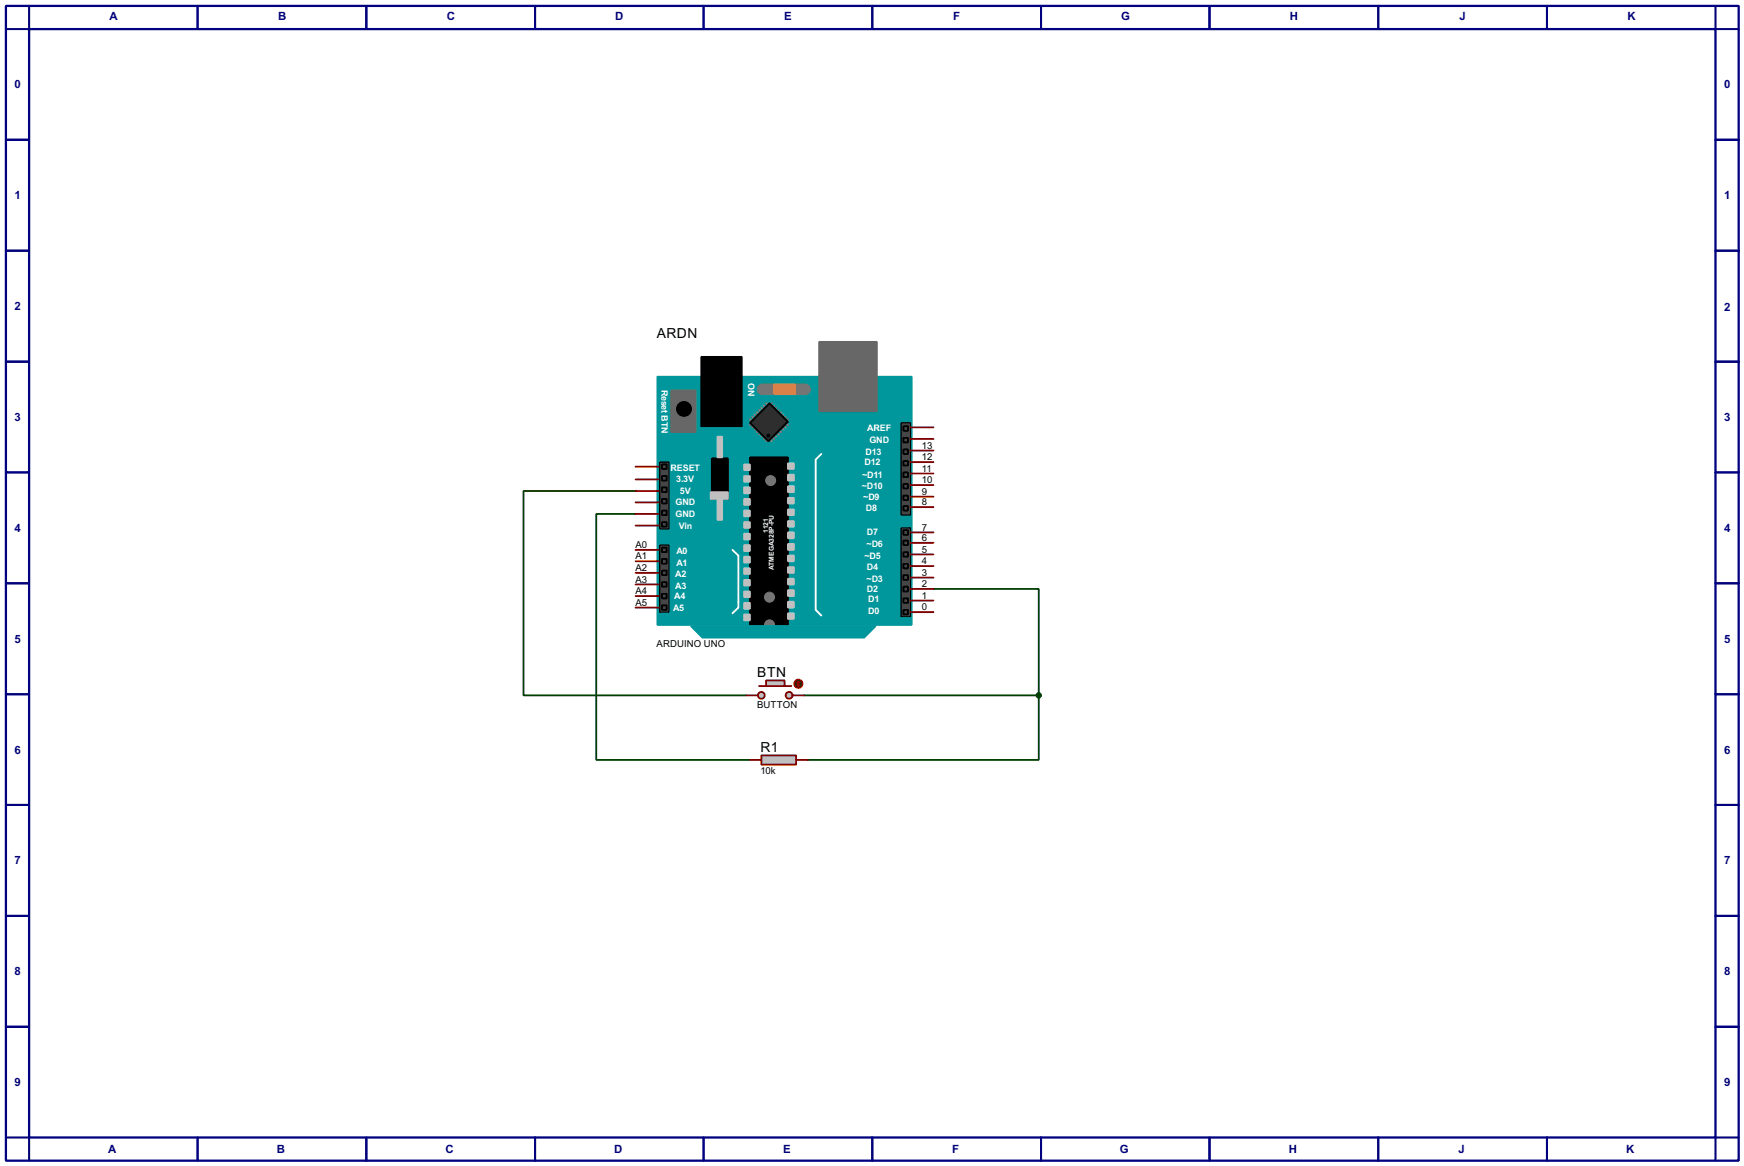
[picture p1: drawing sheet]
<svg xmlns="http://www.w3.org/2000/svg" width="383mm" height="256mm" viewBox="0 0 383 256" stroke-linecap="round" stroke-linejoin="round" font-family="sans-serif">
<path d="M1.3 1.3h381v254h-381zM6.4 6.4h370.8v243.8h-370.8z" fill="none" stroke="#000080" stroke-width=".5"/>
<g fill="none" stroke="#000080" stroke-width=".45">
<path d="M6.4 1.3v5.1h-5.1M43.5 1.3v5.1M80.6 1.3v5.1M117.7 1.3v5.1M154.7 1.3v5.1M191.8 1.3v5.1M228.9 1.3v5.1M266 1.3v5.1M303.1 1.3v5.1M340.2 1.3v5.1M377.2 1.3v5.1h5.1M1.3 30.8h5.1"/>
<path d="M377.2 30.8h5.1M1.3 55.2h5.1M377.2 55.2h5.1M1.3 79.6h5.1M377.2 79.6h5.1M1.3 103.9h5.1M377.2 103.9h5.1M1.3 128.3h5.1M377.2 128.3h5.1M1.3 152.7h5.1M377.2 152.7h5.1M1.3 177.1h5.1"/>
<path d="M377.2 177.1h5.1M1.3 201.5h5.1M377.2 201.5h5.1M1.3 225.9h5.1M377.2 225.9h5.1M1.3 250.2h5.1v5.1M43.5 250.2v5.1M80.6 250.2v5.1M117.7 250.2v5.1M154.7 250.2v5.1M191.8 250.2v5.1M228.9 250.2v5.1"/>
<path d="M266 250.2v5.1M303.1 250.2v5.1M340.2 250.2v5.1M382.3 250.2h-5.1v5.1"/>
</g>
<path d="M139.8 108h-24.7v45h49M139.8 113.1h-8.7v54.1h33.8M205.3 129.6h23.1v23.4M176.8 153h51.6M228.4 153v14.2h-50.8" fill="none" stroke="#004000" stroke-width=".4"/>
<path d="M144.6 82.9h55.9v54.6h-55.9z" fill="#00979c" stroke="#00979c" stroke-width=".4"/>
<g fill="#686767" stroke="#686767" stroke-width=".4">
<path d="M180.1 75.2h12.7v15.3h-12.7z"/>
<path d="M147.6 85.9h5.4v9.2h-5.4z"/>
</g>
<path d="M154.2 78.5h8.9v15.3h-8.9zM156.5 100.9h3.6v8.9h-3.6zM164.9 100.6h8.4v36.9h-8.4z" fill="#000" stroke="#000" stroke-width=".4"/>
<path d="M180.6 99.9l-1.2 1.2v33.1l1.2 1.2M161.1 121l1.3 1.2v11.5l-1.3 1.2" fill="none" stroke="#fff" stroke-width=".4"/>
<g fill="#c0c0c0" stroke="#c0c0c0" stroke-width=".4">
<path d="M173.3 101.9h1.3v1.3h-1.3z"/>
<path d="M173.3 104.4h1.3v1.3h-1.3z"/>
<path d="M173.3 107h1.3v1.3h-1.3z"/>
<path d="M173.3 109.5h1.3v1.3h-1.3z"/>
<path d="M173.3 112.1h1.3v1.2h-1.3z"/>
<path d="M173.3 114.6h1.3v1.3h-1.3z"/>
<path d="M173.3 117.1h1.3v1.3h-1.3z"/>
<path d="M173.3 119.7h1.3v1.3h-1.3z"/>
<path d="M173.3 122.2h1.3v1.3h-1.3z"/>
<path d="M173.3 124.8h1.3v1.2h-1.3z"/>
<path d="M173.3 127.3h1.3v1.3h-1.3z"/>
<path d="M173.3 129.8h1.3v1.3h-1.3z"/>
<path d="M173.3 132.4h1.3v1.3h-1.3z"/>
<path d="M173.3 134.9h1.3v1.3h-1.3z"/>
<path d="M163.6 102.2h1.3v1.2h-1.3z"/>
<path d="M163.6 104.7h1.3v1.3h-1.3z"/>
<path d="M163.6 107.2h1.3v1.3h-1.3z"/>
<path d="M163.6 109.8h1.3v1.3h-1.3z"/>
<path d="M163.6 112.3h1.3v1.3h-1.3z"/>
<path d="M163.6 114.9h1.3v1.2h-1.3z"/>
<path d="M163.6 117.4h1.3v1.3h-1.3z"/>
<path d="M163.6 119.9h1.3v1.3h-1.3z"/>
<path d="M163.6 122.5h1.3v1.3h-1.3z"/>
<path d="M163.6 125h1.3v1.3h-1.3z"/>
<path d="M163.6 127.6h1.3v1.2h-1.3z"/>
<path d="M163.6 130.1h1.3v1.3h-1.3z"/>
<path d="M163.6 132.6h1.3v1.3h-1.3z"/>
<path d="M163.6 135.2h1.3v1.3h-1.3z"/>
<path d="M156.3 108.3h3.8v1.5h-3.8z"/>
<path d="M157.8 96.1h1v4.5h-1z"/>
<path d="M157.8 109.8h1v4.6h-1z"/>
</g>
<circle cx="150.4" cy="90" r="1.55" fill="#000" stroke="#000" stroke-width=".4"/>
<path d="M167.7 85.7h9.4" fill="none" stroke="#757575" stroke-width="2.6"/>
<path d="M170.2 84.6h4.6v2.1h-4.6z" fill="#ff8000" stroke="#ff8000" stroke-width=".4"/>
<g fill="none" stroke="#808080" stroke-width=".45">
<path d="M164.9 92.3l.5 .5M165.4 91.7l.5 .6M165.4 93l-.5 .5M165.9 91.2l.5 .5M165.9 93.5l-.5 .5M166.4 90.7l.5 .5M166.4 94l-.5 .5M166.9 90.2l.5 .5M166.9 94.5l-.5 .6M167.4 89.7l.5 .5M167.4 95.1l-.5 .5M167.9 89.2l.6 .5"/>
<path d="M167.9 95.6l-.5 .5M168.5 88.7l.5 .5M168.5 96.1l-.6 .5M169 96.6l-.5 .5M169.2 96.6l.5 .5M169.7 96.1l.5 .5M169.7 88.7l-.5 .5M170.2 95.6l.5 .5M170.2 89.2l-.5 .5M170.7 95.1l.6 .5M170.7 89.7l-.5 .5M171.3 94.5l.5 .6"/>
<path d="M171.3 90.2l-.6 .5M171.8 94l.5 .5M171.8 90.7l-.5 .5M172.3 93.5l.5 .5M172.3 91.2l-.5 .5M172.8 93l.5 .5M172.8 91.7l-.5 .6M173.3 92.3l-.5 .5"/>
</g>
<path d="M169.2 88.7l4.1 4.1-4.3 4.3-4.1-4.1z" fill-rule="evenodd" fill="#2c2c2c" stroke="#000" stroke-width=".4"/>
<circle cx="168.9" cy="95.8" r=".3" fill="#000" stroke="#000" stroke-width=".22"/>
<path d="M198.2 93h2v20.3h-2z" fill="#464646" stroke="#000" stroke-width=".25"/>
<circle cx="169.2" cy="131.4" r="1.1" fill="#757575" stroke="#757575" stroke-width=".22"/>
<g fill="#464646" stroke="#000" stroke-width=".4">
<path d="M198.7 93.8h1v1h-1z"/>
<path d="M198.7 98.9h1v1h-1z"/>
<path d="M198.7 101.4h1v1h-1z"/>
<path d="M198.7 103.9h1v1.1h-1z"/>
<path d="M198.7 106.5h1v1h-1z"/>
<path d="M198.7 109h1v1h-1z"/>
<path d="M198.7 96.3h1v1h-1z"/>
<path d="M198.7 111.3h1v1h-1z"/>
</g>
<g fill="#757575" stroke="#757575" stroke-width=".22">
<circle cx="169.4" cy="105.7" r="1.1"/>
<circle cx="169.2" cy="137.5" r="1.1"/>
</g>
<path d="M151.9 137.7h40.7l-2.6 2.6h-35.5z" fill-rule="evenodd" fill="#00979c" stroke="#00979c" stroke-width=".4"/>
<g fill="#464646" stroke="#000" stroke-width=".25">
<path d="M145.1 101.7h2v14.7h-2z"/>
<path d="M198.2 116.1h2v19.6h-2z"/>
<path d="M145.1 119.9h2v14.8h-2z"/>
</g>
<g fill="#464646" stroke="#000" stroke-width=".4">
<path d="M145.6 104.7h1v1h-1z"/>
<path d="M145.6 109.8h1v1h-1z"/>
<path d="M145.6 114.9h1v1h-1z"/>
<path d="M145.6 112.3h1v1h-1z"/>
<path d="M145.6 107.2h1v1.1h-1z"/>
<path d="M145.6 102.2h1v1h-1z"/>
<path d="M198.7 116.6h1v1.1h-1z"/>
<path d="M198.7 118.9h1v1h-1z"/>
<path d="M198.7 121.5h1v1h-1z"/>
<path d="M198.7 124h1v1h-1z"/>
<path d="M198.7 126.5h1v1.1h-1z"/>
<path d="M198.7 129.1h1v1h-1z"/>
<path d="M198.7 131.6h1v1h-1z"/>
<path d="M198.7 134.2h1v1h-1z"/>
<path d="M145.6 120.5h1v1h-1z"/>
<path d="M145.6 123h1v1h-1z"/>
<path d="M145.6 125.5h1v1h-1z"/>
<path d="M145.6 128.1h1v1h-1z"/>
<path d="M145.6 130.6h1v1h-1z"/>
<path d="M145.6 133.2h1v1h-1z"/>
</g>
<g fill="none" stroke="#800000" stroke-width=".4">
<path d="M200.2 99.1h5.1M200.2 94h5.1M200.2 96.6h5.1M139.8 102.7h5M139.8 108h5M139.8 113.1h5M139.8 105.5h5M139.8 115.6h5M139.8 110.5h5M200.2 119.4h5.1M200.2 117.1h5.1M200.2 111.6h5.1"/>
<path d="M200.2 109.3h5.1M200.2 106.7h5.1M200.2 104.2h5.1M200.2 101.7h5.1M139.8 133.7h5M139.8 131.1h5M139.8 128.6h5M139.8 126h5M139.8 123.5h5M139.8 121h5M200.2 134.7h5.1M200.2 132.1h5.1"/>
<path d="M200.2 129.6h5.1M200.2 127.1h5.1M200.2 124.5h5.1M200.2 122h5.1"/>
</g>
<g fill="#c8c8aa" stroke="#800000" stroke-width=".4">
<circle cx="173.5" cy="153" r=".75"/>
<circle cx="167.4" cy="153" r=".75"/>
</g>
<path d="M166.9 150.9h7.1" fill="none" stroke="#800000" stroke-width=".4"/>
<path d="M168.5 149.7h4v1.2h-4z" fill="#c8c8aa" stroke="#800000" stroke-width=".4"/>
<path d="M164.1 153h2.6M174.3 153h2.5" fill="none" stroke="#800000" stroke-width=".4"/>
<circle cx="175.5" cy="150.4" r="1" fill="#400000" stroke="#f00" stroke-width=".22"/>
<path d="M175.3 150.7l.3 .2M175.6 149.9v1M175.6 149.9l-.3 .3M175.6 149.9l.2 .3M175.8 150.7l-.2 .2" fill="none" stroke="#f00" stroke-width=".22"/>
<path d="M167.4 166.2h7.7v2h-7.7z" fill="#c8c8aa" stroke="#800000" stroke-width=".4"/>
<path d="M164.9 167.2h2.5M175.1 167.2h2.5" fill="none" stroke="#800000" stroke-width=".4"/>
<circle cx="228.4" cy="153" r=".5" fill="#004000" stroke="#004000" stroke-width=".4"/>
<g font-size="3.4">
<text x="144.4" y="74.4">ARDN</text>
<text x="166.5" y="148.9">BTN</text>
<text x="167.3" y="165.4">R1</text>
</g>
<g font-size="2.8" fill="#000080">
<text x="24" y="4.5">A</text>
<text x="61.1" y="4.5">B</text>
<text x="98.2" y="4.5">C</text>
<text x="135.3" y="4.5">D</text>
<text x="172.4" y="4.5">E</text>
<text x="209.6" y="4.5">F</text>
<text x="246.5" y="4.5">G</text>
<text x="283.6" y="4.5">H</text>
<text x="320.9" y="4.5">J</text>
<text x="357.8" y="4.5">K</text>
<text x="3.2" y="19.4">0</text>
<text x="379.1" y="19.4">0</text>
<text x="3.2" y="43.8">1</text>
<text x="379.1" y="43.8">1</text>
<text x="3.2" y="68.2">2</text>
<text x="379.1" y="68.4">2</text>
<text x="3.2" y="92.6">3</text>
<text x="379.1" y="92.6">3</text>
<text x="3.2" y="117">4</text>
<text x="379.1" y="117">4</text>
<text x="3.2" y="141.4">5</text>
<text x="379.1" y="141.4">5</text>
<text x="3.2" y="165.8">6</text>
<text x="379.1" y="165.8">6</text>
<text x="3.2" y="190.1">7</text>
<text x="379.1" y="190.1">7</text>
<text x="3.2" y="214.5">8</text>
<text x="379.1" y="214.5">8</text>
<text x="3.2" y="238.9">9</text>
<text x="379.1" y="238.9">9</text>
<text x="23.8" y="253.6">A</text>
<text x="60.9" y="253.6">B</text>
<text x="98" y="253.6">C</text>
<text x="135" y="253.6">D</text>
<text x="172.2" y="253.6">E</text>
<text x="209.3" y="253.6">F</text>
<text x="246.2" y="253.6">G</text>
<text x="283.4" y="253.6">H</text>
<text x="320.7" y="253.6">J</text>
<text x="357.5" y="253.6">K</text>
</g>
<g font-size="2.4">
<text x="202.7" y="101.2">12</text>
<text x="202.7" y="98.7">13</text>
<text x="202.7" y="106.3">10</text>
<text x="202.7" y="103.8">11</text>
<text x="202.7" y="111.2">8</text>
<text x="202.7" y="108.9">9</text>
<text x="202.7" y="119">6</text>
<text x="202.7" y="116.7">7</text>
<text x="139.7" y="125.6">A2</text>
<text x="139.7" y="123.1">A1</text>
<text x="139.7" y="120.6">A0</text>
<text x="202.7" y="124.1">4</text>
<text x="202.7" y="121.6">5</text>
<text x="139.7" y="130.7">A4</text>
<text x="139.7" y="128.2">A3</text>
<text x="202.7" y="131.7">1</text>
<text x="202.7" y="129.2">2</text>
<text x="202.7" y="126.7">3</text>
<text x="139.7" y="133.3">A5</text>
<text x="202.7" y="134.3">0</text>
<text x="144.4" y="142.4">ARDUINO UNO</text>
<text x="166.5" y="155.8">BUTTON</text>
<text x="167.2" y="170.3">10k</text>
</g>
<g font-size="2.2" fill="#fff">
<text x="145.5" y="85.7" transform="rotate(90 145.5 85.7)">Reset BTN</text>
<text x="164.5" y="84.2" transform="rotate(90 164.5 84.2)">ON</text>
<text x="190.7" y="94.9">AREF</text>
<text x="190.3" y="100">D13</text>
<text x="191.2" y="97.5">GND</text>
<text x="147.4" y="103.6">RESET</text>
<text x="148.7" y="106.1">3.3V</text>
<text x="189.5" y="107.6">~D10</text>
<text x="189.6" y="105.1">~D11</text>
<text x="190.1" y="102.3">D12</text>
<text x="148.5" y="113.7">GND</text>
<text x="148.5" y="111.2">GND</text>
<text x="149.5" y="108.7">5V</text>
<text x="189.8" y="109.9">~D9</text>
<text x="190.4" y="112.5">D8</text>
<text x="149.2" y="116.3">Vin</text>
<text x="190.6" y="117.8">D7</text>
<text x="148.7" y="124.4">A1</text>
<text x="148.7" y="121.9">A0</text>
<text x="190.1" y="122.9">~D5</text>
<text x="190.6" y="120.3">~D6</text>
<text x="190.6" y="125.4">D4</text>
<text x="148.2" y="131.8">A4</text>
<text x="148.5" y="129.5">A3</text>
<text x="148.5" y="126.9">A2</text>
<text x="190.6" y="128">~D3</text>
<text x="190.6" y="130.2">D2</text>
<text x="148" y="134.3">A5</text>
<text x="190.9" y="135.1">D0</text>
<text x="190.9" y="132.5">D1</text>
</g>
<g font-size="1.7" fill="#fff">
<text x="168.9" y="117.1" transform="rotate(-90 168.9 117.1)">1121</text>
<text x="170.2" y="125.4" transform="rotate(-90 170.2 125.4)">ATMEGA328P-PU</text>
</g>
</svg>
